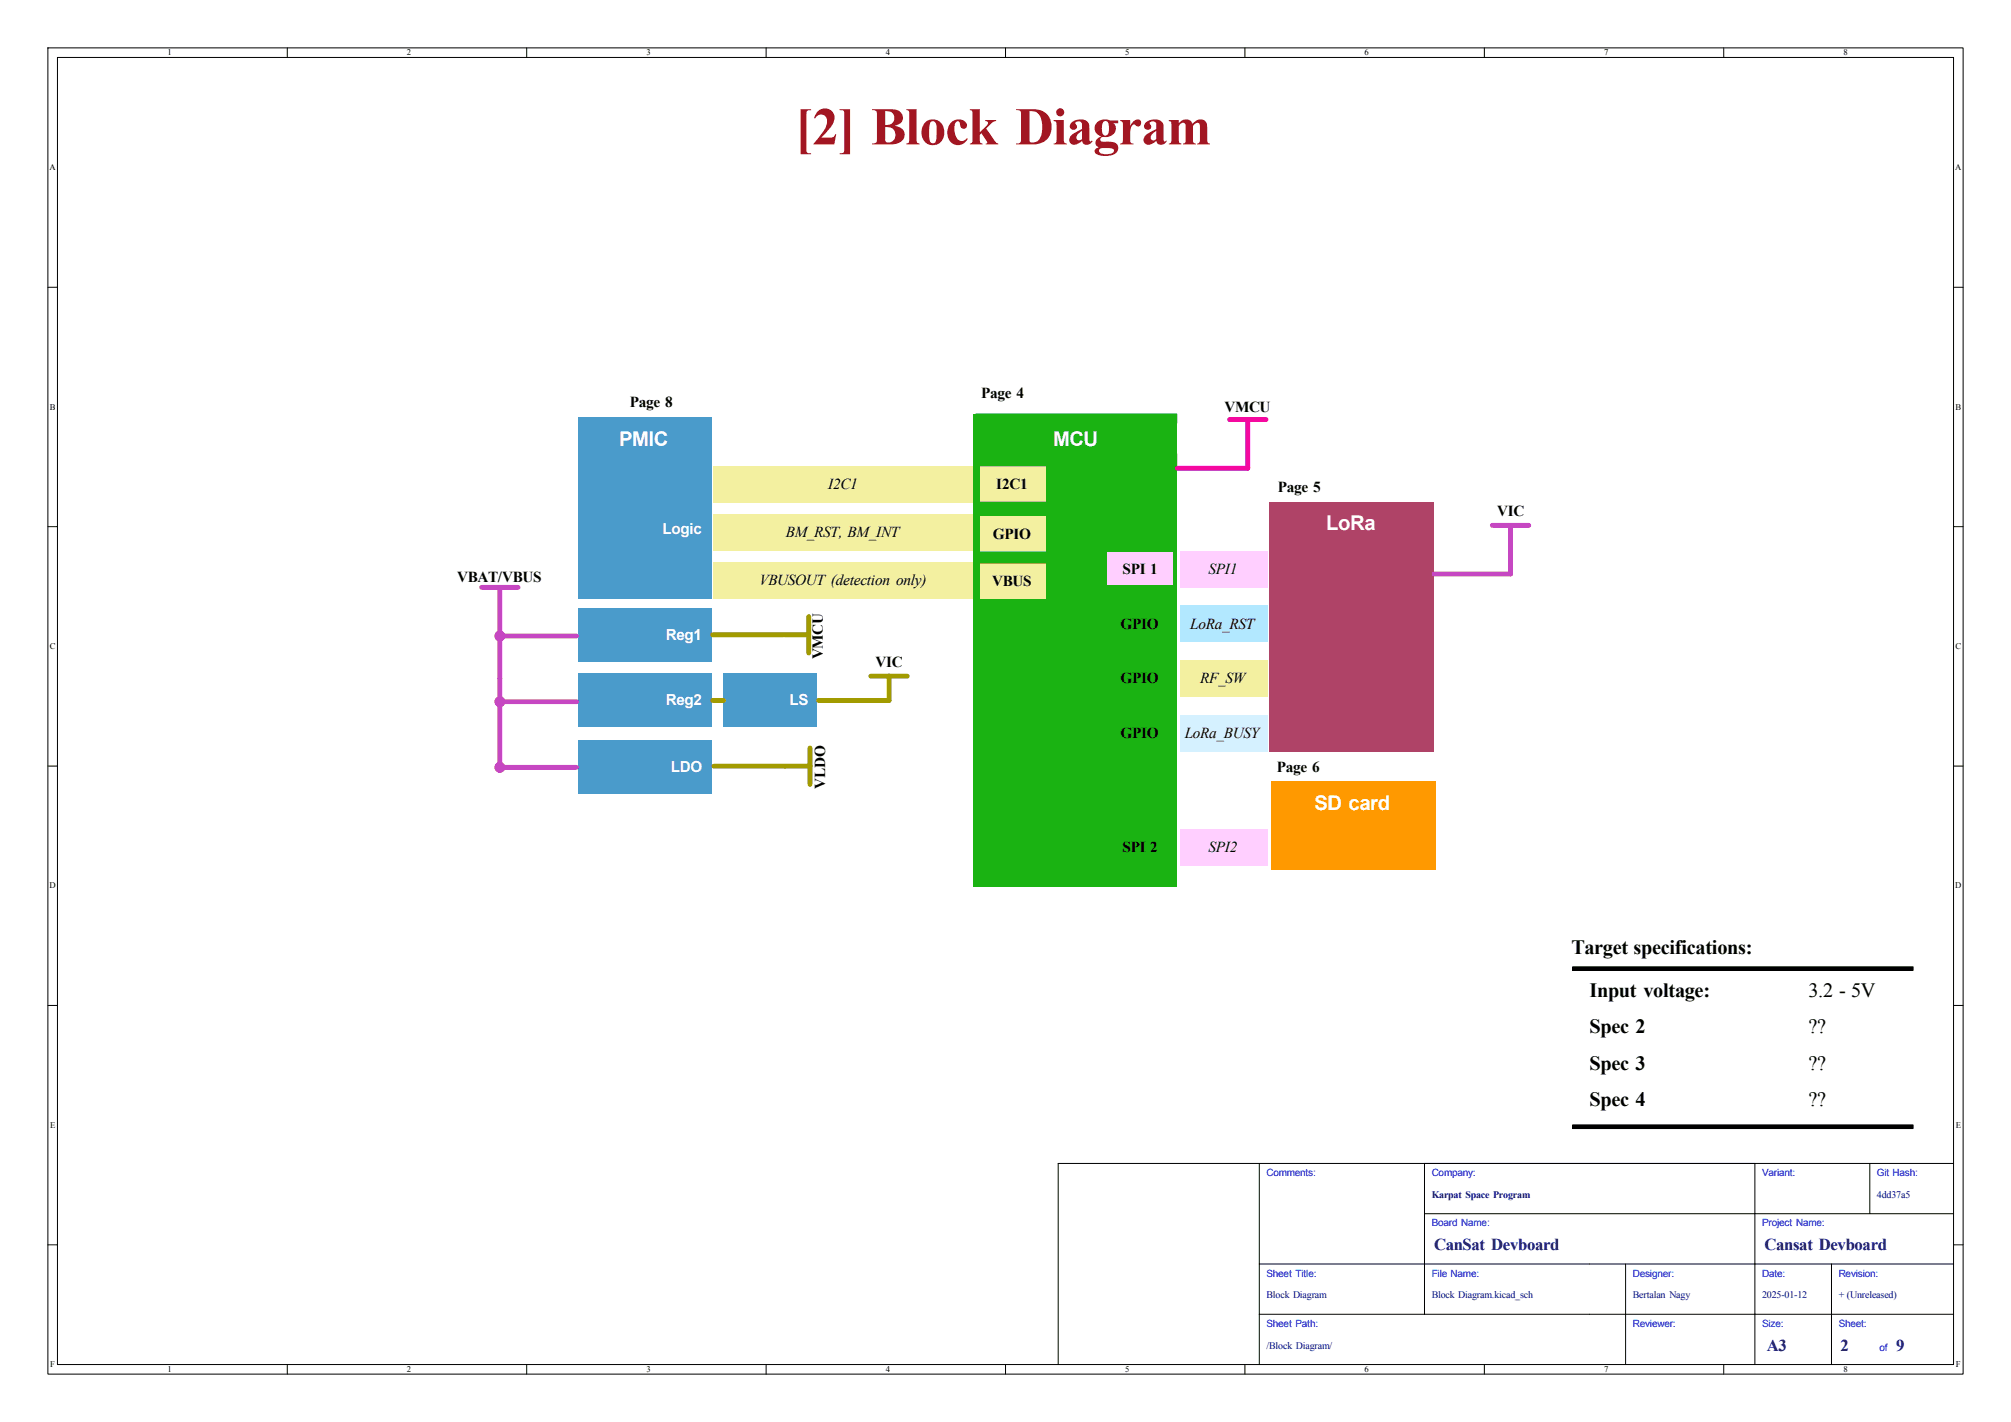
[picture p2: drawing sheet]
<svg xmlns="http://www.w3.org/2000/svg" width="420mm" height="297mm" viewBox="0 0 420 297" stroke-linecap="round" stroke-linejoin="round" font-family="sans-serif">
<g fill="none" stroke="#000" stroke-width=".21">
<path d="M10 10h400v277h-400zM12 12h396v273h-396zM60 10v2M110 10v2M160 10v2M210 10v2M260 10v2M310 10v2M360 10v2M10 60h2M408 60h2M10 110h2"/>
<path d="M408 110h2M10 160h2M408 160h2M10 210h2M408 210h2M263 243v42M297.5 253.5h110.5M297.5 243v31.5M366.5 243v42M390.5 243v10.5M408 243h-187v42M10 260h2"/>
<path d="M263 274.5h145M263 264h145M339.5 264v21M382.5 264v21M408 260h2M60 285v2M110 285v2M160 285v2M210 285v2M260 285v2M310 285v2M360 285v2"/>
</g>
<path d="M265.4 172h34.3v9.6h-34.3z" fill="#f90"/>
<path d="M204.5 107.7h13.9v7.6h-13.9z" fill="#f3f0a0"/>
<path d="M265.4 163.1h34.3v9.4h-34.3z" fill="#f90"/>
<path d="M265.2 113.7h34.3v43.3h-34.3z" fill="#af4367"/>
<path d="M246.4 173.1h18.3v7.6h-18.3z" fill="#ffcfff"/>
<path d="M204.5 117.6h13.9v7.6h-13.9z" fill="#f3f0a0"/>
<path d="M231.1 173.1h14v7.6h-14z" fill="#ffcfff"/>
<g fill="#f3f0a0">
<path d="M149.1 117.3h54.1v7.7h-54.1z"/>
<path d="M149.1 97.3h54.1v7.6h-54.1z"/>
</g>
<path d="M246.4 126.5h18.3v7.6h-18.3z" fill="#b2e8ff"/>
<path d="M231.1 149.4h14v7.6h-14z" fill="#d5f1ff"/>
<path d="M231.1 137.9h14v7.6h-14z" fill="#f3f0a0"/>
<g fill="#ffcfff">
<path d="M231.1 115.1h14v7.6h-14z"/>
<path d="M246.4 115.1h18.3v7.6h-18.3z"/>
</g>
<path d="M246.4 149.4h18.3v7.6h-18.3z" fill="#d5f1ff"/>
<path d="M246.4 137.9h18.3v7.6h-18.3z" fill="#f3f0a0"/>
<path d="M231.1 126.5h14v7.6h-14z" fill="#b2e8ff"/>
<g fill="#f3f0a0">
<path d="M149.1 107.4h54.1v7.7h-54.1z"/>
<path d="M204.5 97.3h13.9v7.6h-13.9z"/>
</g>
<path d="M204.5 87.1h40.6v9.4h-40.6z" fill="#1ab312"/>
<path d="M120.6 96h28v29h-28z" fill="#4a9bcb"/>
<path d="M265.2 104.8h34.3v9.3h-34.3z" fill="#af4367"/>
<g fill="#4a9bcb">
<path d="M120.6 87.1h28v9.4h-28z"/>
<path d="M120.6 154.7h28v11.2h-28z"/>
<path d="M120.6 127h28v11.2h-28z"/>
<path d="M120.6 140.7h28v11.2h-28z"/>
<path d="M151.1 140.7h19.6v11.2h-19.6z"/>
</g>
<g fill="#c647c2" stroke="#c647c2" stroke-width=".21">
<circle cx="104.4" cy="160.3" r="1.02"/>
<circle cx="104.4" cy="132.8" r="1.02"/>
</g>
<path d="M231.1 97.3h14v18h-14z" fill="#1ab312"/>
<circle cx="104.4" cy="146.6" r="1.02" fill="#c647c2" stroke="#c647c2" stroke-width=".21"/>
<g fill="#1ab312">
<path d="M204.5 94.7h41.2v2.6h-41.2z"/>
<path d="M203.8 86.5h41.9v1.9h-41.9z"/>
<path d="M204.5 104.9h13.9v2.8h-13.9z"/>
<path d="M245.1 86.5h.6v98.7h-.6z"/>
</g>
<path d="M328.4 201.9h71.1v.8h-71.1zM328.4 234.9h71.1v.8h-71.1z" fill="#000"/>
<g fill="#1ab312">
<path d="M204.5 115.3h13.9v2.3h-13.9z"/>
<path d="M204.5 125.2h13.9v24.2h-13.9z"/>
<path d="M218.4 96.6h12.7v88.6h-12.7z"/>
<path d="M231.1 122.2h14v63h-14z"/>
<path d="M204.5 149.4h13.9v8.8h-13.9z"/>
<path d="M204.5 158.2h13.9v27h-13.9z"/>
<path d="M203.2 86.5h1.3v98.7h-1.3z"/>
</g>
<path d="M148.8 132.6h14.8M163.8 132.6h5.1M168.9 128.8v7.6M148.8 146.3h2.3M169.2 156.2v7.6M181.9 141.2h7.6M185.7 141.2v5.1h-14.8M149.1 160h14.7M164.1 160h5.1" fill="none" stroke="#a29b00" stroke-width="1"/>
<path d="M256.8 87.6h7.6M260.6 87.6v10.2h-14.7" fill="none" stroke="#ff00ab" stroke-width="1"/>
<path d="M311.7 109.7h7.6M315.5 109.7v10.2h-16M100.6 122.7h7.6M104.4 122.7v23.9h16M104.4 132.8h16M104.4 146.8v13.5h16" fill="none" stroke="#c647c2" stroke-width="1"/>
<g fill="none" stroke="#c647c2" stroke-width=".21">
<circle cx="104.4" cy="132.8" r="1.02"/>
<circle cx="104.4" cy="146.6" r="1.02"/>
<circle cx="104.4" cy="160.3" r="1.02"/>
</g>
<path d="M204.5 94.7h41.2v2.6h-41.2zM204.5 104.9h13.9v2.8h-13.9zM204.5 115.3h13.9v2.3h-13.9zM204.5 125.2h13.9v24.2h-13.9zM204.5 149.4h13.9v8.8h-13.9z" fill="none" stroke="#1ab312" stroke-width=".21"/>
<path d="M203.8 86.5h41.9v1.9h-41.9z" fill="none" stroke="#1ab312" stroke-width=".25"/>
<path d="M328.4 201.9h71.1v.8h-71.1zM328.4 234.9h71.1v.8h-71.1z" fill="none" stroke="#000" stroke-width=".21"/>
<text font-size="11.1" fill="#a21622" x="166" y="30.2">[2] Block Diagram</text>
<g font-size="4.2" fill="#fff">
<text x="129.3" y="93.1">PMIC</text>
<text x="219.9" y="93.1">MCU</text>
<text x="277" y="110.8">LoRa</text>
<text x="274.5" y="169.1">SD card</text>
</g>
<g font-size="4.2">
<text x="328.2" y="199.3">Target specifications:</text>
<text x="332" y="208.2">Input voltage:</text>
<text x="377.7" y="208.2">3.2 - 5V</text>
<text x="332" y="215.8">Spec 2</text>
<text x="377.7" y="215.8">??</text>
<text x="332" y="223.4">Spec 3</text>
<text x="377.7" y="223.4">??</text>
<text x="332" y="231">Spec 4</text>
<text x="377.7" y="231">??</text>
</g>
<g font-size="3.5" fill="#00007f">
<text x="299.5" y="261.1">CanSat Devboard</text>
<text x="368.5" y="261.1">Cansat Devboard</text>
<text x="369" y="282.1">A3</text>
<text x="384.4" y="282.1">2</text>
<text x="396" y="282.1">9</text>
</g>
<g font-size="3.2">
<text x="204.9" y="83.2">Page 4</text>
<text x="131.6" y="85">Page 8</text>
<text x="255.7" y="86">VMCU</text>
<text x="173" y="102.1">I2C1</text>
<text x="208.1" y="102.1">I2C1</text>
<text x="266.9" y="102.8">Page 5</text>
<text x="312.7" y="107.8">VIC</text>
<text x="164.1" y="112.3">BM_RST, BM_INT</text>
<text x="207.4" y="112.5">GPIO</text>
<text x="234.4" y="119.9">SPI 1</text>
<text x="252.4" y="119.9">SPI1</text>
<text x="95.5" y="121.5">VBAT/VBUS</text>
<text x="158.6" y="122.2">VBUSOUT (detection only)</text>
<text x="207.2" y="122.4">VBUS</text>
<text x="234" y="131.3">GPIO</text>
<text x="248.6" y="131.3">LoRa_RST</text>
<text x="171.8" y="137.7" transform="rotate(-90 171.8 137.7)">VMCU</text>
<text x="182.9" y="139.3">VIC</text>
<text x="234" y="142.7">GPIO</text>
<text x="250.6" y="142.7">RF_SW</text>
<text x="234" y="154.2">GPIO</text>
<text x="247.4" y="154.2">LoRa_BUSY</text>
<text x="266.6" y="161.2">Page 6</text>
<text x="172.3" y="164.7" transform="rotate(-90 172.3 164.7)">VLDO</text>
<text x="234.4" y="177.9">SPI 2</text>
<text x="252.4" y="177.9">SPI2</text>
</g>
<g font-size="3.2" fill="#fff">
<text x="138.3" y="111.5">Logic</text>
<text x="139.1" y="133.6">Reg1</text>
<text x="139.1" y="147.3">Reg2</text>
<text x="164.9" y="147.3">LS</text>
<text x="140.1" y="161.3">LDO</text>
</g>
<g font-size="2.1" fill="#00f">
<text x="264.5" y="245.7">Comments:</text>
<text x="299" y="245.7">Company:</text>
<text x="368" y="245.7">Variant:</text>
<text x="392" y="245.7">Git Hash:</text>
<text x="299" y="256.2">Board Name:</text>
<text x="368" y="256.2">Project Name:</text>
<text x="264.5" y="266.7">Sheet Title:</text>
<text x="299" y="266.7">File Name:</text>
<text x="341" y="266.7">Designer:</text>
<text x="368" y="266.7">Date:</text>
<text x="384" y="266.7">Revision:</text>
<text x="264.5" y="277.2">Sheet Path:</text>
<text x="341" y="277.2">Reviewer:</text>
<text x="368" y="277.2">Size:</text>
<text x="384" y="277.2">Sheet:</text>
<text x="392.5" y="282.2">of</text>
</g>
<g font-size="2.1" fill="#00007f">
<text x="299" y="250.2">Karpat Space Program</text>
<text x="392" y="250.2">4dd37a5</text>
<text x="264.5" y="271.2">Block Diagram</text>
<text x="299" y="271.2">Block Diagram.kicad_sch</text>
<text x="341" y="271.2">Bertalan Nagy</text>
<text x="368" y="271.2">2025-01-12</text>
<text x="384" y="271.2">+ (Unreleased)</text>
<text x="264.5" y="281.7">/Block Diagram/</text>
</g>
<g font-size="1.8">
<text x="35" y="11.6">1</text>
<text x="85" y="11.6">2</text>
<text x="135" y="11.6">3</text>
<text x="185" y="11.6">4</text>
<text x="235" y="11.6">5</text>
<text x="285" y="11.6">6</text>
<text x="335" y="11.6">7</text>
<text x="385" y="11.6">8</text>
<text x="10.3" y="35.6">A</text>
<text x="408.3" y="35.6">A</text>
<text x="10.4" y="85.6">B</text>
<text x="408.4" y="85.6">B</text>
<text x="10.4" y="135.6">C</text>
<text x="408.4" y="135.6">C</text>
<text x="10.3" y="185.6">D</text>
<text x="408.3" y="185.6">D</text>
<text x="10.4" y="235.6">E</text>
<text x="408.4" y="235.6">E</text>
<text x="10.5" y="285.6">F</text>
<text x="35" y="286.6">1</text>
<text x="85" y="286.6">2</text>
<text x="135" y="286.6">3</text>
<text x="185" y="286.6">4</text>
<text x="235" y="286.6">5</text>
<text x="285" y="286.6">6</text>
<text x="335" y="286.6">7</text>
<text x="385" y="286.6">8</text>
<text x="408.5" y="285.6">F</text>
</g>
</svg>
